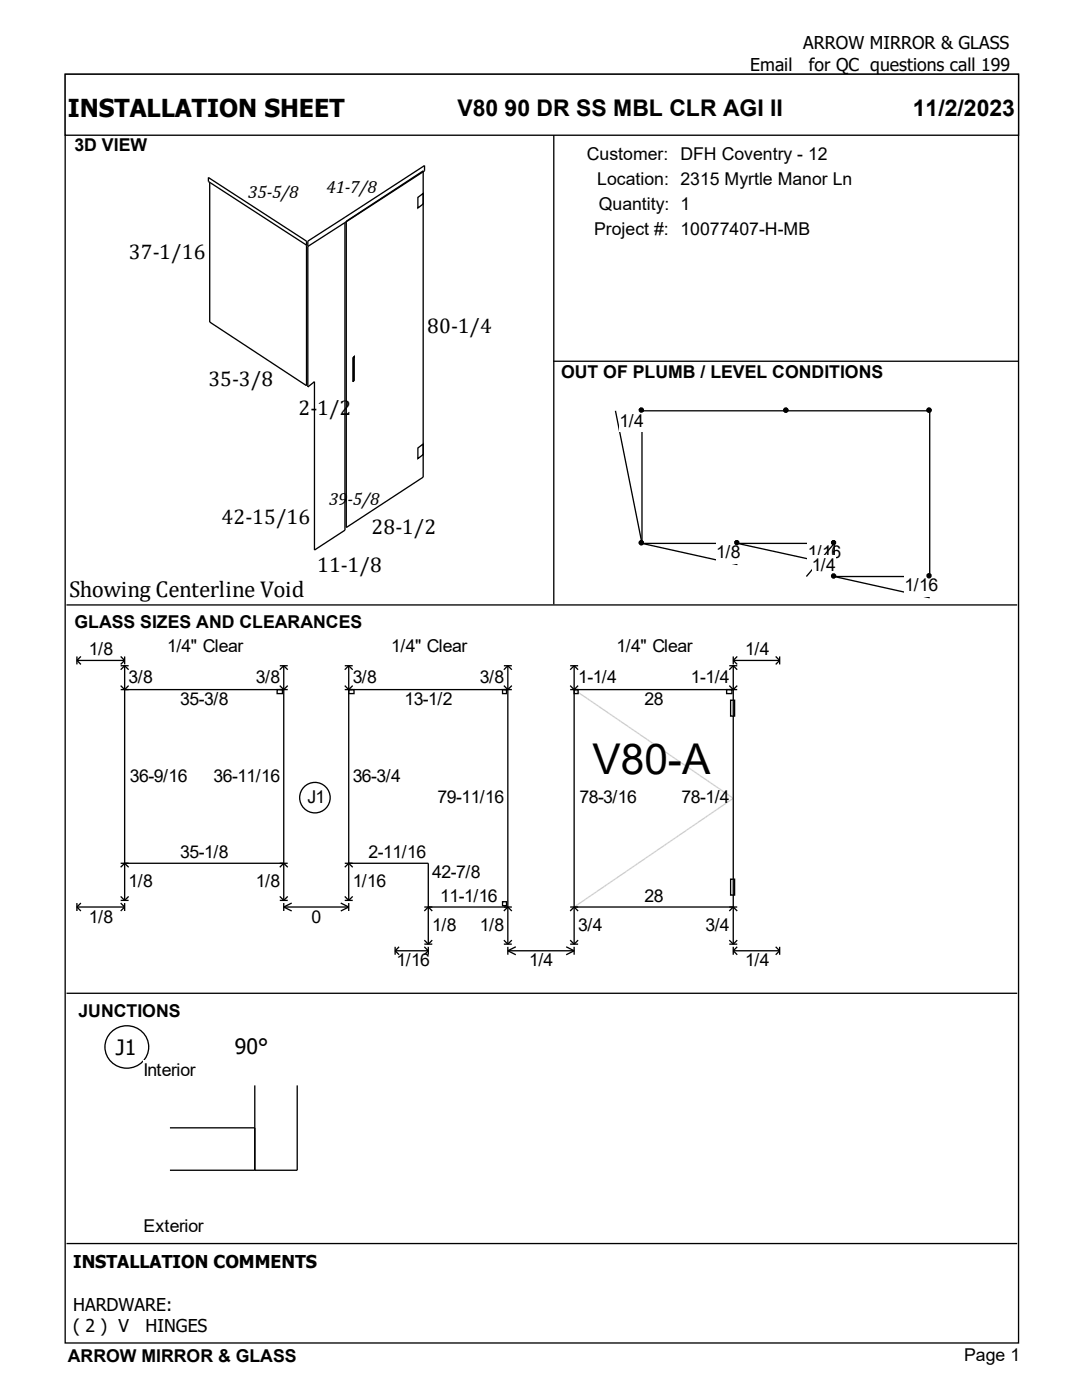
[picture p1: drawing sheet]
<svg xmlns="http://www.w3.org/2000/svg" width="216mm" height="279mm" viewBox="0 0 216 279" stroke-linecap="round" stroke-linejoin="round" font-family="sans-serif">
<g fill="#fff" stroke="#000" stroke-width=".26">
<path d="M13 14.8h190.2v253.2h-190.2z"/>
<path d="M13 14.8h190.2v12.2h-190.2z"/>
</g>
<path d="M13.5 30.7h96.7v89.4h-96.7z" fill="#fff"/>
<path d="M41.8 36.5v27.8l19.4 12.7v-28.9l-19.6-12.7v.8l19.6 12.7M83.4 39.4l1-.8v2.1l-1 .8zM110.5 27v93.6M61.4 48.1l23.3-15.1v1.1l-15.9 10.3v61.4l-6.1 4v-33.6l-1.3 1zM68.8 44.4l-7.4 4.8M69.1 44.2l15.3-10.1v61.1l-15.3 10.1zM70.7 71.1v4.8l-.3 .3v-4.8zM110.4 72.1h92.8M83.4 89.4l1-.8v2.1l-1 .8z" fill="none" stroke="#000" stroke-width=".26"/>
<path d="M110.9 77h91.9v43.1h-91.9z" fill="#fff"/>
<g fill="#000" stroke="#000" stroke-width=".26">
<circle cx="128" cy="81.9" r=".4"/>
<circle cx="128" cy="108.3" r=".4"/>
</g>
<path d="M122.8 82l5.3 26.4v-26.4" fill="none" stroke="#000" stroke-width=".26"/>
<path d="M123.6 82h4.8v4.2h-4.8z" fill-rule="evenodd" fill="#fff"/>
<g fill="#000" stroke="#000" stroke-width=".26">
<circle cx="128" cy="108.3" r=".4"/>
<circle cx="147" cy="108.3" r=".4"/>
</g>
<path d="M147.1 108.4h-19l19 4.3" fill="none" stroke="#000" stroke-width=".26"/>
<path d="M142.9 108.2h4.8v4.2h-4.8z" fill-rule="evenodd" fill="#fff"/>
<g fill="#000" stroke="#000" stroke-width=".26">
<circle cx="147" cy="108.3" r=".4"/>
<circle cx="166.3" cy="108.3" r=".4"/>
</g>
<path d="M166.5 108.4h-19.4l19.4 4.3" fill="none" stroke="#000" stroke-width=".26"/>
<path d="M161.2 108.2h6.6v4.2h-6.6z" fill-rule="evenodd" fill="#fff"/>
<g fill="#000" stroke="#000" stroke-width=".26">
<circle cx="166.3" cy="114.9" r=".4"/>
<circle cx="166.3" cy="108.3" r=".4"/>
</g>
<path d="M160.9 115.1l5.6-6.7v6.7" fill="none" stroke="#000" stroke-width=".26"/>
<path d="M162 110.8h4.7v4.3h-4.7z" fill-rule="evenodd" fill="#fff"/>
<g fill="#000" stroke="#000" stroke-width=".26">
<circle cx="166.3" cy="114.9" r=".4"/>
<circle cx="185.4" cy="114.9" r=".4"/>
</g>
<path d="M185.5 115.1h-19l19 4.2" fill="none" stroke="#000" stroke-width=".26"/>
<path d="M180.5 114.8h6.6v4.2h-6.6z" fill-rule="evenodd" fill="#fff"/>
<g fill="#000" stroke="#000" stroke-width=".26">
<circle cx="128" cy="81.9" r=".4"/>
<circle cx="156.8" cy="81.9" r=".4"/>
<circle cx="185.4" cy="81.9" r=".4"/>
<circle cx="185.4" cy="114.9" r=".4"/>
</g>
<path d="M128.1 82h57.4v33.1M13.3 120.7h189.7" fill="none" stroke="#000" stroke-width=".26"/>
<path d="M14.3 126.8h187.4v68.8h-187.4z" fill="#fff"/>
<g fill="none" stroke="#000" stroke-width=".26">
<path d="M15.3 131.8h9.6M15.3 131.8l.8 .8M15.3 131v1.6M16.1 131l-.8 .8M24.1 132.9h1.6M24.1 131l.8 .8M24.1 137.6h33.3M24.1 136.8l.8 .8 .8-.8M24.9 131v1.6M24.9 132.9v46.8M24.9 132.9l.8 .8M24.9 131.8l-.8 .8"/>
<path d="M24.9 132.9l-.8 .8M55.3 137.6h1.1v.8h-1.1zM55.8 132.9h1.6M55.8 136.8l.8 .8 .8-.8M56.6 132.9l.8 .8M56.6 132.9l-.8 .8M56.6 132.9v46.8M68.8 132.9h1.6M68.8 137.6h33.3M68.8 136.8l.8 .8 .8-.8M69.6 132.9l.8 .8M69.6 137.6h1v.8h-1z"/>
<path d="M69.6 132.9l-.8 .8M69.6 132.9v46.8M100.3 137.6h.8v.8h-.8zM100.5 136.8l.8 .8 .8-.8M100.5 132.9h1.6M101.3 132.9l-.8 .8M101.3 132.9v55.5M101.3 132.9l.8 .8M113.8 137.6h33.3M113.8 136.8l.8 .8 .8-.8M113.8 132.9h1.6M114.6 132.9l-.8 .8"/>
<path d="M114.6 132.9v55.5M114.6 132.9l.8 .8M114.6 137.6h.8v.8h-.8zM145 137.6h1v.8h-1zM145.5 136.8l.8 .8 .8-.8M145.5 132.9h1.6M145.8 139.7h.8v3.2h-.8zM146.3 132.9l-.8 .8M146.3 131.8h9.3M146.3 131v1.6M146.3 132.9v55.5M146.3 131.8l.8 .8"/>
<path d="M146.3 132.9l.8 .8M147.1 131l-.8 .8M154.8 131l.8 .8M155.6 131.8l-.8 .8M155.6 131v1.6M24.1 172.3h33.3M24.1 179.7h1.6M24.1 178.9l.8 .8M24.1 173.1l.8-.8 .8 .8M25.7 178.9l-.8 .8M55.8 179.7h1.6M55.8 178.9l.8 .8"/>
<path d="M55.8 173.1l.8-.8 .8 .8M57.4 178.9l-.8 .8M68.8 172.3h16.7v16.1M68.8 179.7h1.6M68.8 178.9l.8 .8M68.8 173.1l.8-.8 .8 .8M70.4 178.9l-.8 .8M100.3 180h.8v.8h-.8zM145.8 175.5h.8v3.1h-.8zM13.3 198.2h189.7M15.3 181h9.6M15.3 181l.8 .8"/>
<path d="M15.3 180.2v1.6M16.1 180.2l-.8 .8M24.1 180.2l.8 .8M24.9 180.2v1.6M24.9 181l-.8 .8M56.6 181l1.6 .8M56.6 181h13M56.6 180.2v1.6M58.2 180.2l-1.6 .8M68 180.2l1.6 .8M69.6 181l-1.6 .8M69.6 180.2v1.6"/>
<path d="M78.8 189.7h6.7M78.8 189v1.5M78.8 189.7l.8 .8M79.6 189l-.8 .7M84.7 181h17.4M84.7 189l.8 .7M84.7 188.4h1.6M84.7 187.6l.8 .8M84.7 181.8l.8-.8 .8 .8M85.5 189v1.5M85.5 189.7l-.8 .8M86.3 187.6l-.8 .8"/>
<path d="M100.5 188.4h1.6M100.5 187.6l.8 .8M100.5 181.8l.8-.8 .8 .8M101.3 189.7h13.3M101.3 189v1.5M101.3 189.7l1.6 .8M102.1 187.6l-.8 .8M102.9 189l-1.6 .7M113 189l1.6 .7M113.8 188.4h1.6M113.8 187.6l.8 .8M113.8 181.8l.8-.8 .8 .8"/>
<path d="M113.8 181h33.3M114.6 189.7l-1.6 .8M114.6 189v1.5M115.4 187.6l-.8 .8M145.5 188.4h1.6M145.5 187.6l.8 .8M145.5 181.8l.8-.8 .8 .8M146.3 189.7h9.3M146.3 189v1.5M146.3 189.7l.8 .8M147.1 187.6l-.8 .8M147.1 189l-.8 .7"/>
<path d="M154.8 189l.8 .7M155.6 189.7l-.8 .8M155.6 189v1.5"/>
<circle cx="62.8" cy="159.2" r="3"/>
</g>
<path d="M114.6 137.6l31.7 21.7-31.7 21.7" fill="none" stroke="#d3d3d3" stroke-width=".26"/>
<path d="M22 206.2a4.3 4.3 0 0 1 6.8 .2 4.3 4.3 0 0 1-2 6.5 4.3 4.3 0 0 1-5-1.4 4.3 4.3 0 0 1 .2-5.3z" fill="#fff" stroke="#000" stroke-width=".26"/>
<path d="M28.6 211.6h43.7v35.5h-43.7z" fill="#fff"/>
<path d="M50.8 216.6v17M59.3 216.6v17h-25.4M33.9 225.1h16.9M13.3 248.2h189.7" fill="none" stroke="#000" stroke-width=".26"/>
<text font-size="8.5" x="118.2" y="154.5">V80-A</text>
<text font-size="4.9" x="13.5" y="23.3">INSTALLATION SHEET</text>
<g font-size="4.6">
<text x="91.3" y="23.1">V80 90 DR SS MBL CLR AGI II</text>
<text x="182.1" y="23.1">11/2/2023</text>
<text x="13.8" y="119.2">Showing Centerline Void</text>
</g>
<g font-size="4.2">
<text x="25.7" y="51.6">37-1/16</text>
<text x="85.2" y="66.4">80-1/4</text>
<text x="41.6" y="77">35-3/8</text>
<text x="59.6" y="82.8">2-1/2</text>
<text x="44.2" y="104.5">42-15/16</text>
<text x="74.1" y="106.7">28-1/2</text>
<text x="63.3" y="114.1">11-1/8</text>
<text x="23.1" y="210.5">J1</text>
<text x="46.9" y="210.3">90°</text>
</g>
<g font-size="3.5">
<text x="160.3" y="9.9">ARROW MIRROR &amp; GLASS</text>
<text x="149.7" y="14.1">Email</text>
<text x="161.4" y="14.1">for QC questions call 199</text>
<text x="14.9" y="30.2">3D VIEW</text>
<text x="117.1" y="31.9">Customer: DFH Coventry - 12</text>
<text x="49.5" y="39.6">35-5/8</text>
<text x="65.1" y="38.5">41-7/8</text>
<text x="119.2" y="36.9">Location: 2315 Myrtle Manor Ln</text>
<text x="119.5" y="41.9">Quantity: 1</text>
<text x="118.5" y="46.9">Project #: 10077407-H-MB</text>
<text x="112" y="75.3">OUT OF PLUMB / LEVEL CONDITIONS</text>
<text x="123.6" y="85.1">1/4</text>
<text x="65.7" y="100.7">39-5/8</text>
<text x="142.9" y="111.3">1/8</text>
<text x="161.2" y="111.3">1/16</text>
<text x="162" y="114">1/4</text>
<text x="180.5" y="117.9">1/16</text>
<text x="14.9" y="125.3">GLASS SIZES AND CLEARANCES</text>
<text x="17.7" y="130.7">1/8</text>
<text x="33.3" y="130.2">1/4&quot; Clear</text>
<text x="78.1" y="130.2">1/4&quot; Clear</text>
<text x="123" y="130.2">1/4&quot; Clear</text>
<text x="148.7" y="130.7">1/4</text>
<text x="25.7" y="136.3">3/8</text>
<text x="51.1" y="136.3">3/8</text>
<text x="70.4" y="136.3">3/8</text>
<text x="95.8" y="136.3">3/8</text>
<text x="115.4" y="136.3">1-1/4</text>
<text x="137.8" y="136.3">1-1/4</text>
<text x="36" y="140.8">35-3/8</text>
<text x="80.7" y="140.8">13-1/2</text>
<text x="128.6" y="140.8">28</text>
<text x="25.9" y="156.1">36-9/16</text>
<text x="42.6" y="156.1">36-11/16</text>
<text x="61.4" y="160.3">J1</text>
<text x="70.4" y="156.1">36-3/4</text>
<text x="87.3" y="160.3">79-11/16</text>
<text x="115.6" y="160.3">78-3/16</text>
<text x="136" y="160.3">78-1/4</text>
<text x="36" y="171.2">35-1/8</text>
<text x="73.6" y="171.2">2-11/16</text>
<text x="25.7" y="177">1/8</text>
<text x="51.1" y="177">1/8</text>
<text x="70.4" y="177">1/16</text>
<text x="86.3" y="175.2">42-7/8</text>
<text x="87.8" y="179.9">11-1/16</text>
<text x="128.6" y="179.9">28</text>
<text x="17.7" y="184.1">1/8</text>
<text x="62.2" y="184.1">0</text>
<text x="86.3" y="185.7">1/8</text>
<text x="95.8" y="185.7">1/8</text>
<text x="115.4" y="185.7">3/4</text>
<text x="140.8" y="185.7">3/4</text>
<text x="79.1" y="192.9">1/16</text>
<text x="105.6" y="192.9">1/4</text>
<text x="148.7" y="192.9">1/4</text>
<text x="15.6" y="202.9">JUNCTIONS</text>
<text x="28.6" y="214.7">Interior</text>
<text x="28.6" y="245.9">Exterior</text>
<text x="14.6" y="253.1">INSTALLATION COMMENTS</text>
<text x="14.6" y="261.6">HARDWARE:</text>
<text x="14.6" y="265.8">( 2 ) V</text>
<text x="29.1" y="265.8">HINGES</text>
<text x="13.5" y="271.8">ARROW MIRROR &amp; GLASS</text>
<text x="192.4" y="271.7">Page 1</text>
</g>
</svg>
